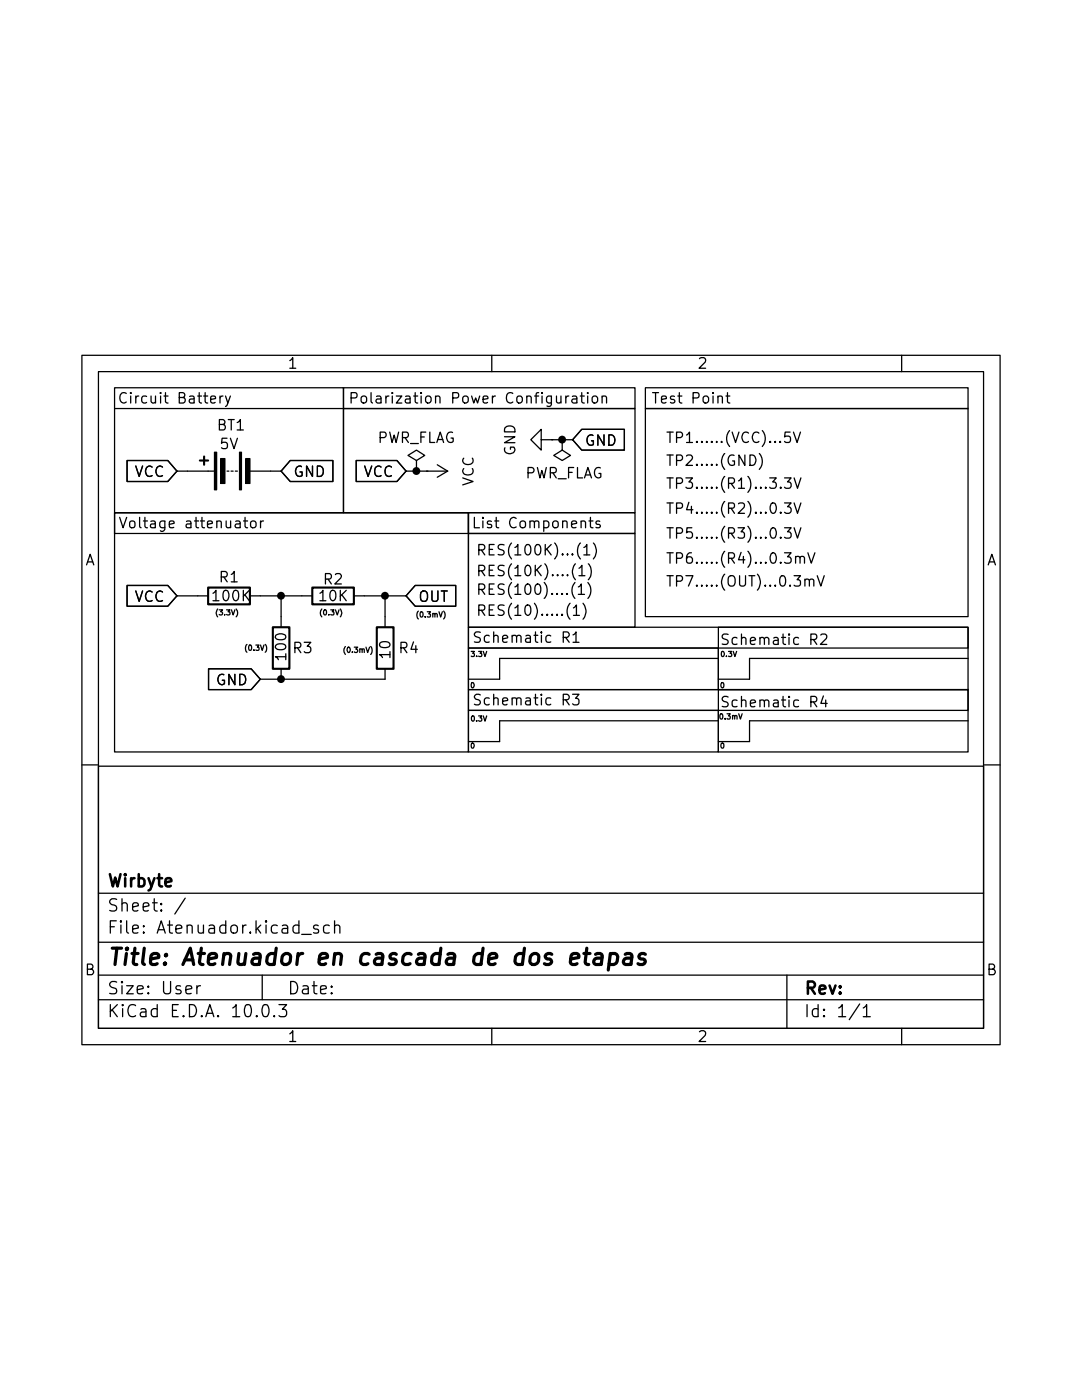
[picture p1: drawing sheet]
(kicad_sch
 (version 20260306)
 (generator "eeschema")
 (generator_version "10.0")
 (paper "User" 132.0038 104.14)
 (title_block
  (title "Atenuador en cascada de dos etapas")
  (company "Wirbyte"))
 (lib_symbols
  (symbol "Device:Battery"
   (pin_numbers (hide yes))
   (pin_names
    (offset 0) (hide yes)) (exclude_from_sim no) (in_bom yes) (on_board yes)
   (in_pos_files yes)
   (duplicate_pin_numbers_are_jumpers no)
   (property "Reference" "BT" (at 2.54 2.54 0) (show_name no) (do_not_autoplace no) (effects (font (size 1.27 1.27)) (justify left)))
   (property "Value" "Battery" (at 2.54 0 0) (show_name no) (do_not_autoplace no) (effects (font (size 1.27 1.27)) (justify left)))
   (property "Footprint" "" (at 0 1.524 90) (show_name no) (do_not_autoplace no) (hide yes) (effects (font (size 1.27 1.27))))
   (property "Datasheet" "" (at 0 1.524 90) (show_name no) (do_not_autoplace no) (hide yes) (effects (font (size 1.27 1.27))))
   (property "Description" "Multiple-cell battery" (at 0 0 0) (show_name no) (do_not_autoplace no) (hide yes) (effects (font (size 1.27 1.27))))
   (property "Sim.Device" "V" (at 0 0 0) (show_name no) (do_not_autoplace no) (hide yes) (effects (font (size 1.27 1.27))))
   (property "Sim.Type" "DC" (at 0 0 0) (show_name no) (do_not_autoplace no) (hide yes) (effects (font (size 1.27 1.27))))
   (property "Sim.Pins" "1=+ 2=-" (at 0 0 0) (show_name no) (do_not_autoplace no) (hide yes) (effects (font (size 1.27 1.27))))
   (symbol "Battery_0_1"
    (rectangle (start -2.286 1.778) (end 2.286 1.524) (stroke (width 0) (type default)) (fill (type outline)))
    (rectangle (start -2.286 -1.27) (end 2.286 -1.524) (stroke (width 0) (type default)) (fill (type outline)))
    (rectangle (start -1.524 1.016) (end 1.524 0.508) (stroke (width 0) (type default)) (fill (type outline)))
    (rectangle (start -1.524 -2.032) (end 1.524 -2.54) (stroke (width 0) (type default)) (fill (type outline)))
    (polyline (pts (xy 0 1.778) (xy 0 2.54)) (stroke (width 0) (type default)) (fill (type none)))
    (polyline (pts (xy 0 0) (xy 0 0.254)) (stroke (width 0) (type default)) (fill (type none)))
    (polyline (pts (xy 0 -0.508) (xy 0 -0.254)) (stroke (width 0) (type default)) (fill (type none)))
    (polyline (pts (xy 0 -1.016) (xy 0 -0.762)) (stroke (width 0) (type default)) (fill (type none)))
    (polyline (pts (xy 0.762 3.048) (xy 1.778 3.048)) (stroke (width 0.254) (type default)) (fill (type none)))
    (polyline (pts (xy 1.27 3.556) (xy 1.27 2.54)) (stroke (width 0.254) (type default)) (fill (type none))))
   (symbol "Battery_1_1"
    (pin passive line (at 0 5.08 270) (length 2.54) (name "+" (effects (font (size 1.27 1.27)))) (number "1" (effects (font (size 1.27 1.27)))))
    (pin passive line (at 0 -5.08 90) (length 2.54) (name "-" (effects (font (size 1.27 1.27)))) (number "2" (effects (font (size 1.27 1.27))))))
   (embedded_fonts no))
  (symbol "Device:R"
   (pin_numbers (hide yes))
   (pin_names
    (offset 0)) (exclude_from_sim no) (in_bom yes) (on_board yes)
   (in_pos_files yes)
   (duplicate_pin_numbers_are_jumpers no)
   (property "Reference" "R" (at 2.032 0 90) (show_name no) (do_not_autoplace no) (effects (font (size 1.27 1.27))))
   (property "Value" "R" (at 0 0 90) (show_name no) (do_not_autoplace no) (effects (font (size 1.27 1.27))))
   (property "Footprint" "" (at -1.778 0 90) (show_name no) (do_not_autoplace no) (hide yes) (effects (font (size 1.27 1.27))))
   (property "Datasheet" "" (at 0 0 0) (show_name no) (do_not_autoplace no) (hide yes) (effects (font (size 1.27 1.27))))
   (property "Description" "Resistor" (at 0 0 0) (show_name no) (do_not_autoplace no) (hide yes) (effects (font (size 1.27 1.27))))
   (symbol "R_0_1"
    (rectangle (start -1.016 -2.54) (end 1.016 2.54) (stroke (width 0.254) (type default)) (fill (type none))))
   (symbol "R_1_1"
    (pin passive line (at 0 3.81 270) (length 1.27) (name "" (effects (font (size 1.27 1.27)))) (number "1" (effects (font (size 1.27 1.27)))))
    (pin passive line (at 0 -3.81 90) (length 1.27) (name "" (effects (font (size 1.27 1.27)))) (number "2" (effects (font (size 1.27 1.27))))))
   (embedded_fonts no))
  (symbol "power:GND"
   (power global)
   (pin_numbers (hide yes))
   (pin_names
    (offset 0) (hide yes)) (exclude_from_sim no) (in_bom yes) (on_board yes)
   (in_pos_files yes)
   (duplicate_pin_numbers_are_jumpers no)
   (property "Reference" "#PWR" (at 0 -6.35 0) (show_name no) (do_not_autoplace no) (hide yes) (effects (font (size 1.27 1.27))))
   (property "Value" "GND" (at 0 -3.81 0) (show_name no) (do_not_autoplace no) (effects (font (size 1.27 1.27))))
   (property "Footprint" "" (at 0 0 0) (show_name no) (do_not_autoplace no) (hide yes) (effects (font (size 1.27 1.27))))
   (property "Datasheet" "" (at 0 0 0) (show_name no) (do_not_autoplace no) (hide yes) (effects (font (size 1.27 1.27))))
   (property "Description" "Power symbol creates a global label with name \"GND\" , ground" (at 0 0 0) (show_name no) (do_not_autoplace no) (hide yes) (effects (font (size 1.27 1.27))))
   (symbol "GND_0_1"
    (polyline (pts (xy 0 0) (xy 0 -1.27) (xy 1.27 -1.27) (xy 0 -2.54) (xy -1.27 -1.27) (xy 0 -1.27)) (stroke (width 0) (type default)) (fill (type none))))
   (symbol "GND_1_1"
    (pin power_in line (at 0 0 270) (length 0) (name "" (effects (font (size 1.27 1.27)))) (number "1" (effects (font (size 1.27 1.27))))))
   (embedded_fonts no))
  (symbol "power:PWR_FLAG"
   (power global)
   (pin_numbers (hide yes))
   (pin_names
    (offset 0) (hide yes)) (exclude_from_sim no) (in_bom yes) (on_board yes)
   (in_pos_files yes)
   (duplicate_pin_numbers_are_jumpers no)
   (property "Reference" "#FLG" (at 0 1.905 0) (show_name no) (do_not_autoplace no) (hide yes) (effects (font (size 1.27 1.27))))
   (property "Value" "PWR_FLAG" (at 0 3.81 0) (show_name no) (do_not_autoplace no) (effects (font (size 1.27 1.27))))
   (property "Footprint" "" (at 0 0 0) (show_name no) (do_not_autoplace no) (hide yes) (effects (font (size 1.27 1.27))))
   (property "Datasheet" "" (at 0 0 0) (show_name no) (do_not_autoplace no) (hide yes) (effects (font (size 1.27 1.27))))
   (property "Description" "Special symbol for telling ERC where power comes from" (at 0 0 0) (show_name no) (do_not_autoplace no) (hide yes) (effects (font (size 1.27 1.27))))
   (symbol "PWR_FLAG_0_0"
    (pin power_out line (at 0 0 90) (length 0) (name "" (effects (font (size 1.27 1.27)))) (number "1" (effects (font (size 1.27 1.27))))))
   (symbol "PWR_FLAG_0_1"
    (polyline (pts (xy 0 0) (xy 0 1.27) (xy -1.016 1.905) (xy 0 2.54) (xy 1.016 1.905) (xy 0 1.27)) (stroke (width 0) (type default)) (fill (type none))))
   (embedded_fonts no))
  (symbol "power:VCC"
   (power global)
   (pin_numbers (hide yes))
   (pin_names
    (offset 0) (hide yes)) (exclude_from_sim no) (in_bom yes) (on_board yes)
   (in_pos_files yes)
   (duplicate_pin_numbers_are_jumpers no)
   (property "Reference" "#PWR" (at 0 -3.81 0) (show_name no) (do_not_autoplace no) (hide yes) (effects (font (size 1.27 1.27))))
   (property "Value" "VCC" (at 0 3.556 0) (show_name no) (do_not_autoplace no) (effects (font (size 1.27 1.27))))
   (property "Footprint" "" (at 0 0 0) (show_name no) (do_not_autoplace no) (hide yes) (effects (font (size 1.27 1.27))))
   (property "Datasheet" "" (at 0 0 0) (show_name no) (do_not_autoplace no) (hide yes) (effects (font (size 1.27 1.27))))
   (property "Description" "Power symbol creates a global label with name \"VCC\"" (at 0 0 0) (show_name no) (do_not_autoplace no) (hide yes) (effects (font (size 1.27 1.27))))
   (symbol "VCC_0_1"
    (polyline (pts (xy -0.762 1.27) (xy 0 2.54)) (stroke (width 0) (type default)) (fill (type none)))
    (polyline (pts (xy 0 2.54) (xy 0.762 1.27)) (stroke (width 0) (type default)) (fill (type none)))
    (polyline (pts (xy 0 0) (xy 0 2.54)) (stroke (width 0) (type default)) (fill (type none))))
   (symbol "VCC_1_1"
    (pin power_in line (at 0 0 90) (length 0) (name "" (effects (font (size 1.27 1.27)))) (number "1" (effects (font (size 1.27 1.27))))))
   (embedded_fonts no)))
 (rectangle
  (start 13.97 29.21)
  (end 57.15 58.42)
  (stroke (width 0) (type default))
  (fill (type none)))
 (rectangle
  (start 41.91 13.97)
  (end 77.47 16.51)
  (stroke (width 0) (type default))
  (fill (type none)))
 (rectangle
  (start 87.63 43.18)
  (end 118.11 50.8)
  (stroke (width 0) (type default))
  (fill (type none)))
 (rectangle
  (start 41.91 16.51)
  (end 77.47 29.21)
  (stroke (width 0) (type default))
  (fill (type none)))
 (rectangle
  (start 57.15 43.18)
  (end 118.11 45.72)
  (stroke (width 0) (type default))
  (fill (type none)))
 (rectangle
  (start 57.15 45.72)
  (end 87.63 50.8)
  (stroke (width 0) (type default))
  (fill (type none)))
 (rectangle
  (start 57.15 29.21)
  (end 77.47 31.75)
  (stroke (width 0) (type default))
  (fill (type none)))
 (rectangle
  (start 87.63 50.8)
  (end 118.11 58.42)
  (stroke (width 0) (type default))
  (fill (type none)))
 (rectangle
  (start 78.74 16.51)
  (end 118.11 41.91)
  (stroke (width 0) (type default))
  (fill (type none)))
 (rectangle
  (start 78.74 13.97)
  (end 118.11 16.51)
  (stroke (width 0) (type default))
  (fill (type none)))
 (rectangle
  (start 57.15 50.8)
  (end 118.11 53.34)
  (stroke (width 0) (type default))
  (fill (type none)))
 (rectangle
  (start 13.97 29.21)
  (end 57.15 31.75)
  (stroke (width 0) (type default))
  (fill (type none)))
 (rectangle
  (start 57.15 31.75)
  (end 77.47 43.18)
  (stroke (width 0) (type default))
  (fill (type none)))
 (rectangle
  (start 13.97 13.97)
  (end 41.91 29.21)
  (stroke (width 0) (type default))
  (fill (type none)))
 (rectangle
  (start 57.15 53.34)
  (end 87.63 58.42)
  (stroke (width 0) (type default))
  (fill (type none)))
 (text "(0.3mV)"
  (exclude_from_sim no)
  (at 52.578 41.91 0)
  (effects (font (size 0.635 0.635) (color 255 126 4 1))))
 (text "RES(10K)....(1)"
  (exclude_from_sim no)
  (at 65.278 36.576 0)
  (effects (font (size 1.27 1.27))))
 (text "0"
  (exclude_from_sim no)
  (at 57.658 50.546 0)
  (effects (font (size 0.635 0.635) (color 255 126 4 1))))
 (text "Schematic R3"
  (exclude_from_sim no)
  (at 64.262 52.324 0)
  (effects (font (size 1.27 1.27))))
 (text "RES(100K)...(1)"
  (exclude_from_sim no)
  (at 65.5803 34.036 0)
  (effects (font (size 1.27 1.27))))
 (text "TP2.....(GND)"
  (exclude_from_sim no)
  (at 87.2853 23.114 0)
  (effects (font (size 1.27 1.27))))
 (text "0.3V"
  (exclude_from_sim no)
  (at 88.9 46.736 0)
  (effects (font (size 0.635 0.635) (color 255 126 4 1))))
 (text "0"
  (exclude_from_sim no)
  (at 88.138 50.546 0)
  (effects (font (size 0.635 0.635) (color 255 126 4 1))))
 (text "TP5.....(R3)...0.3V"
  (exclude_from_sim no)
  (at 89.5532 32.004 0)
  (effects (font (size 1.27 1.27))))
 (text "TP7.....(OUT)...0.3mV"
  (exclude_from_sim no)
  (at 90.9744 37.846 0)
  (effects (font (size 1.27 1.27))))
 (text "3.3V"
  (exclude_from_sim no)
  (at 58.42 46.736 0)
  (effects (font (size 0.635 0.635) (color 255 126 4 1))))
 (text "RES(100)....(1)"
  (exclude_from_sim no)
  (at 65.2477 38.862 0)
  (effects (font (size 1.27 1.27))))
 (text "TP6.....(R4)...0.3mV"
  (exclude_from_sim no)
  (at 90.3998 35.052 0)
  (effects (font (size 1.27 1.27))))
 (text "Schematic R2"
  (exclude_from_sim no)
  (at 94.488 44.958 0)
  (effects (font (size 1.27 1.27))))
 (text "(0.3V)"
  (exclude_from_sim no)
  (at 40.386 41.656 0)
  (effects (font (size 0.635 0.635) (color 255 126 4 1))))
 (text "Test Point"
  (exclude_from_sim no)
  (at 84.328 15.494 0)
  (effects (font (size 1.27 1.27))))
 (text "0"
  (exclude_from_sim no)
  (at 57.658 57.912 0)
  (effects (font (size 0.635 0.635) (color 255 126 4 1))))
 (text "Polarization Power Configuration"
  (exclude_from_sim no)
  (at 58.42 15.494 0)
  (effects (font (size 1.27 1.27))))
 (text "(3.3V)"
  (exclude_from_sim no)
  (at 27.686 41.656 0)
  (effects (font (size 0.635 0.635) (color 255 126 4 1))))
 (text "TP3.....(R1)...3.3V"
  (exclude_from_sim no)
  (at 89.5532 25.908 0)
  (effects (font (size 1.27 1.27))))
 (text "0.3mV"
  (exclude_from_sim no)
  (at 89.154 54.356 0)
  (effects (font (size 0.635 0.635) (color 255 126 4 1))))
 (text "(0.3mV)"
  (exclude_from_sim no)
  (at 43.688 46.228 0)
  (effects (font (size 0.635 0.635) (color 255 126 4 1))))
 (text "Voltage attenuator"
  (exclude_from_sim no)
  (at 23.368 30.734 0)
  (effects (font (size 1.27 1.27))))
 (text "0.3V"
  (exclude_from_sim no)
  (at 58.42 54.61 0)
  (effects (font (size 0.635 0.635) (color 255 126 4 1))))
 (text "(0.3V)"
  (exclude_from_sim no)
  (at 31.242 45.974 0)
  (effects (font (size 0.635 0.635) (color 255 126 4 1))))
 (text "Schematic R4"
  (exclude_from_sim no)
  (at 94.488 52.578 0)
  (effects (font (size 1.27 1.27))))
 (text "List Components"
  (exclude_from_sim no)
  (at 65.532 30.734 0)
  (effects (font (size 1.27 1.27))))
 (text "RES(10).....(1)"
  (exclude_from_sim no)
  (at 64.9454 41.402 0)
  (effects (font (size 1.27 1.27))))
 (text "Circuit Battery"
  (exclude_from_sim no)
  (at 21.336 15.494 0)
  (effects (font (size 1.27 1.27))))
 (text "TP1......(VCC)...5V"
  (exclude_from_sim no)
  (at 89.523 20.32 0)
  (effects (font (size 1.27 1.27))))
 (text "Schematic R1"
  (exclude_from_sim no)
  (at 64.262 44.704 0)
  (effects (font (size 1.27 1.27))))
 (text "TP4.....(R2)...0.3V"
  (exclude_from_sim no)
  (at 89.5532 28.956 0)
  (effects (font (size 1.27 1.27))))
 (text "0"
  (exclude_from_sim no)
  (at 88.138 57.912 0)
  (effects (font (size 0.635 0.635) (color 255 126 4 1))))
 (junction
  (at 34.29 39.37)
  (diameter 0)
  (color 0 0 0 0))
 (junction
  (at 68.58 20.32)
  (diameter 0)
  (color 0 0 0 0))
 (junction
  (at 46.99 39.37)
  (diameter 0)
  (color 0 0 0 0))
 (junction
  (at 50.8 24.13)
  (diameter 0)
  (color 0 0 0 0))
 (junction
  (at 34.29 49.53)
  (diameter 0)
  (color 0 0 0 0))
 (polyline
  (pts (xy 91.44 57.15) (xy 91.44 54.61))
  (stroke (width 0) (type default)))
 (wire
  (pts (xy 46.99 39.37) (xy 49.53 39.37))
  (stroke (width 0) (type default)))
 (polyline
  (pts (xy 91.44 46.99) (xy 118.11 46.99))
  (stroke (width 0) (type default)))
 (polyline
  (pts (xy 13.97 16.51) (xy 41.91 16.51))
  (stroke (width 0) (type default)))
 (wire
  (pts (xy 33.02 24.13) (xy 34.29 24.13))
  (stroke (width 0) (type default)))
 (wire
  (pts (xy 50.8 24.13) (xy 49.53 24.13))
  (stroke (width 0) (type default)))
 (wire
  (pts (xy 21.59 24.13) (xy 22.86 24.13))
  (stroke (width 0) (type default)))
 (polyline
  (pts (xy 60.96 54.61) (xy 87.63 54.61))
  (stroke (width 0) (type default)))
 (polyline
  (pts (xy 91.44 49.53) (xy 91.44 46.99))
  (stroke (width 0) (type default)))
 (wire
  (pts (xy 52.07 24.13) (xy 50.8 24.13))
  (stroke (width 0) (type default)))
 (polyline
  (pts (xy 60.96 46.99) (xy 87.63 46.99))
  (stroke (width 0) (type default)))
 (polyline
  (pts (xy 87.63 49.53) (xy 91.44 49.53))
  (stroke (width 0) (type default)))
 (wire
  (pts (xy 46.99 39.37) (xy 46.99 41.91))
  (stroke (width 0) (type default)))
 (polyline
  (pts (xy 57.15 57.15) (xy 60.96 57.15))
  (stroke (width 0) (type default)))
 (wire
  (pts (xy 68.58 20.32) (xy 67.31 20.32))
  (stroke (width 0) (type default)))
 (wire
  (pts (xy 21.59 39.37) (xy 24.13 39.37))
  (stroke (width 0) (type default)))
 (wire
  (pts (xy 31.75 39.37) (xy 34.29 39.37))
  (stroke (width 0) (type default)))
 (polyline
  (pts (xy 91.44 54.61) (xy 118.11 54.61))
  (stroke (width 0) (type default)))
 (wire
  (pts (xy 69.85 20.32) (xy 68.58 20.32))
  (stroke (width 0) (type default)))
 (wire
  (pts (xy 34.29 39.37) (xy 34.29 41.91))
  (stroke (width 0) (type default)))
 (wire
  (pts (xy 34.29 39.37) (xy 36.83 39.37))
  (stroke (width 0) (type default)))
 (polyline
  (pts (xy 87.63 57.15) (xy 91.44 57.15))
  (stroke (width 0) (type default)))
 (polyline
  (pts (xy 60.96 57.15) (xy 60.96 54.61))
  (stroke (width 0) (type default)))
 (polyline
  (pts (xy 57.15 49.53) (xy 60.96 49.53))
  (stroke (width 0) (type default)))
 (wire
  (pts (xy 44.45 39.37) (xy 46.99 39.37))
  (stroke (width 0) (type default)))
 (wire
  (pts (xy 31.75 49.53) (xy 34.29 49.53))
  (stroke (width 0) (type default)))
 (polyline
  (pts (xy 60.96 49.53) (xy 60.96 46.99))
  (stroke (width 0) (type default)))
 (wire
  (pts (xy 34.29 49.53) (xy 46.99 49.53))
  (stroke (width 0) (type default)))
 (global_label "VCC"
  (shape input)
  (at 49.53 24.13 180)
  (fields_autoplaced yes)
  (effects (font (size 1.27 1.27) (color 255 0 7 1)) (justify right))
  (property "Intersheetrefs" "${INTERSHEET_REFS}" (at 42.9162 24.13 0) (hide yes) (show_name no) (do_not_autoplace no) (effects (font (size 1.27 1.27)) (justify right))))
 (global_label "VCC"
  (shape input)
  (at 21.59 39.37 180)
  (fields_autoplaced yes)
  (effects (font (size 1.27 1.27) (color 255 0 7 1)) (justify right))
  (property "Intersheetrefs" "${INTERSHEET_REFS}" (at 14.9762 39.37 0) (hide yes) (show_name no) (do_not_autoplace no) (effects (font (size 1.27 1.27)) (justify right))))
 (global_label "GND"
  (shape input)
  (at 31.75 49.53 180)
  (fields_autoplaced yes)
  (effects (font (size 1.27 1.27)) (justify right))
  (property "Intersheetrefs" "${INTERSHEET_REFS}" (at 24.8943 49.53 0) (hide yes) (show_name no) (do_not_autoplace no) (effects (font (size 1.27 1.27)) (justify right))))
 (global_label "GND"
  (shape input)
  (at 34.29 24.13 0)
  (fields_autoplaced yes)
  (effects (font (size 1.27 1.27)) (justify left))
  (property "Intersheetrefs" "${INTERSHEET_REFS}" (at 41.1457 24.13 0) (hide yes) (show_name no) (do_not_autoplace no) (effects (font (size 1.27 1.27)) (justify left))))
 (global_label "GND"
  (shape input)
  (at 69.85 20.32 0)
  (fields_autoplaced yes)
  (effects (font (size 1.27 1.27)) (justify left))
  (property "Intersheetrefs" "${INTERSHEET_REFS}" (at 76.7057 20.32 0) (hide yes) (show_name no) (do_not_autoplace no) (effects (font (size 1.27 1.27)) (justify left))))
 (global_label "VCC"
  (shape input)
  (at 21.59 24.13 180)
  (fields_autoplaced yes)
  (effects (font (size 1.27 1.27) (color 255 0 7 1)) (justify right))
  (property "Intersheetrefs" "${INTERSHEET_REFS}" (at 14.9762 24.13 0) (hide yes) (show_name no) (do_not_autoplace no) (effects (font (size 1.27 1.27)) (justify right))))
 (global_label "OUT"
  (shape input)
  (at 49.53 39.37 0)
  (fields_autoplaced yes)
  (effects (font (size 1.27 1.27) (color 255 0 244 1)) (justify left))
  (property "Intersheetrefs" "${INTERSHEET_REFS}" (at 56.1438 39.37 0) (hide yes) (show_name no) (do_not_autoplace no) (effects (font (size 1.27 1.27)) (justify left))))
 (symbol
  (lib_id "power:GND")
  (at 67.31 20.32 270)
  (unit 1)
  (body_style 1)
  (exclude_from_sim no)
  (in_bom yes)
  (on_board yes)
  (in_pos_files yes)
  (dnp no)
  (fields_autoplaced yes)
  (property "Reference" "#PWR02" (at 60.96 20.32 0) (hide yes) (show_name no) (do_not_autoplace no) (effects (font (size 1.27 1.27))))
  (property "Value" "GND" (at 62.23 20.32 0) (show_name no) (do_not_autoplace no) (effects (font (size 1.27 1.27))))
  (property "Footprint" "" (at 67.31 20.32 0) (hide yes) (show_name no) (do_not_autoplace no) (effects (font (size 1.27 1.27))))
  (property "Datasheet" "" (at 67.31 20.32 0) (hide yes) (show_name no) (do_not_autoplace no) (effects (font (size 1.27 1.27))))
  (property "Description" "Power symbol creates a global label with name \"GND\" , ground" (at 67.31 20.32 0) (hide yes) (show_name no) (do_not_autoplace no) (effects (font (size 1.27 1.27))))
  (pin "1"))
 (symbol
  (lib_id "Device:R")
  (at 46.99 45.72 0)
  (unit 1)
  (body_style 1)
  (exclude_from_sim no)
  (in_bom yes)
  (on_board yes)
  (in_pos_files yes)
  (dnp no)
  (property "Reference" "R4" (at 48.514 45.72 0) (show_name no) (do_not_autoplace no) (effects (font (size 1.27 1.27)) (justify left)))
  (property "Value" "10" (at 46.99 47.244 90) (show_name no) (do_not_autoplace no) (effects (font (size 1.27 1.27)) (justify left)))
  (property "Footprint" "Resistor_THT:R_Axial_DIN0204_L3.6mm_D1.6mm_P5.08mm_Horizontal" (at 45.212 45.72 90) (hide yes) (show_name no) (do_not_autoplace no) (effects (font (size 1.27 1.27))))
  (property "Datasheet" "" (at 46.99 45.72 0) (hide yes) (show_name no) (do_not_autoplace no) (effects (font (size 1.27 1.27))))
  (property "Description" "Resistor" (at 46.99 45.72 0) (hide yes) (show_name no) (do_not_autoplace no) (effects (font (size 1.27 1.27))))
  (pin "2")
  (pin "1"))
 (symbol
  (lib_id "power:PWR_FLAG")
  (at 68.58 20.32 180)
  (unit 1)
  (body_style 1)
  (exclude_from_sim no)
  (in_bom yes)
  (on_board yes)
  (in_pos_files yes)
  (dnp no)
  (property "Reference" "#FLG02" (at 68.58 22.225 0) (hide yes) (show_name no) (do_not_autoplace no) (effects (font (size 1.27 1.27))))
  (property "Value" "PWR_FLAG" (at 73.66 24.384 0) (show_name no) (do_not_autoplace no) (effects (font (size 1.27 1.27)) (justify left)))
  (property "Footprint" "" (at 68.58 20.32 0) (hide yes) (show_name no) (do_not_autoplace no) (effects (font (size 1.27 1.27))))
  (property "Datasheet" "" (at 68.58 20.32 0) (hide yes) (show_name no) (do_not_autoplace no) (effects (font (size 1.27 1.27))))
  (property "Description" "Special symbol for telling ERC where power comes from" (at 68.58 20.32 0) (hide yes) (show_name no) (do_not_autoplace no) (effects (font (size 1.27 1.27))))
  (pin "1"))
 (symbol
  (lib_id "Device:R")
  (at 27.94 39.37 90)
  (unit 1)
  (body_style 1)
  (exclude_from_sim no)
  (in_bom yes)
  (on_board yes)
  (in_pos_files yes)
  (dnp no)
  (property "Reference" "R1" (at 27.94 37.084 90) (show_name no) (do_not_autoplace no) (effects (font (size 1.27 1.27))))
  (property "Value" "100K" (at 28.194 39.37 90) (show_name no) (do_not_autoplace no) (effects (font (size 1.27 1.27))))
  (property "Footprint" "Resistor_THT:R_Axial_DIN0204_L3.6mm_D1.6mm_P5.08mm_Horizontal" (at 27.94 41.148 90) (hide yes) (show_name no) (do_not_autoplace no) (effects (font (size 1.27 1.27))))
  (property "Datasheet" "" (at 27.94 39.37 0) (hide yes) (show_name no) (do_not_autoplace no) (effects (font (size 1.27 1.27))))
  (property "Description" "Resistor" (at 27.94 39.37 0) (hide yes) (show_name no) (do_not_autoplace no) (effects (font (size 1.27 1.27))))
  (pin "2")
  (pin "1"))
 (symbol
  (lib_id "power:PWR_FLAG")
  (at 50.8 24.13 0)
  (unit 1)
  (body_style 1)
  (exclude_from_sim no)
  (in_bom yes)
  (on_board yes)
  (in_pos_files yes)
  (dnp no)
  (property "Reference" "#FLG01" (at 50.8 22.225 0) (hide yes) (show_name no) (do_not_autoplace no) (effects (font (size 1.27 1.27))))
  (property "Value" "PWR_FLAG" (at 45.974 20.066 0) (show_name no) (do_not_autoplace no) (effects (font (size 1.27 1.27)) (justify left)))
  (property "Footprint" "" (at 50.8 24.13 0) (hide yes) (show_name no) (do_not_autoplace no) (effects (font (size 1.27 1.27))))
  (property "Datasheet" "" (at 50.8 24.13 0) (hide yes) (show_name no) (do_not_autoplace no) (effects (font (size 1.27 1.27))))
  (property "Description" "Special symbol for telling ERC where power comes from" (at 50.8 24.13 0) (hide yes) (show_name no) (do_not_autoplace no) (effects (font (size 1.27 1.27))))
  (pin "1"))
 (symbol
  (lib_id "Device:R")
  (at 34.29 45.72 0)
  (unit 1)
  (body_style 1)
  (exclude_from_sim no)
  (in_bom yes)
  (on_board yes)
  (in_pos_files yes)
  (dnp no)
  (property "Reference" "R3" (at 35.56 45.72 0) (show_name no) (do_not_autoplace no) (effects (font (size 1.27 1.27)) (justify left)))
  (property "Value" "100" (at 34.29 47.498 90) (show_name no) (do_not_autoplace no) (effects (font (size 1.27 1.27)) (justify left)))
  (property "Footprint" "Resistor_THT:R_Axial_DIN0204_L3.6mm_D1.6mm_P5.08mm_Horizontal" (at 32.512 45.72 90) (hide yes) (show_name no) (do_not_autoplace no) (effects (font (size 1.27 1.27))))
  (property "Datasheet" "" (at 34.29 45.72 0) (hide yes) (show_name no) (do_not_autoplace no) (effects (font (size 1.27 1.27))))
  (property "Description" "Resistor" (at 34.29 45.72 0) (hide yes) (show_name no) (do_not_autoplace no) (effects (font (size 1.27 1.27))))
  (pin "2")
  (pin "1"))
 (symbol
  (lib_id "Device:Battery")
  (at 27.94 24.13 90)
  (unit 1)
  (body_style 1)
  (exclude_from_sim no)
  (in_bom yes)
  (on_board yes)
  (in_pos_files yes)
  (dnp no)
  (property "Reference" "BT1" (at 28.194 18.542 90) (show_name no) (do_not_autoplace no) (effects (font (size 1.27 1.27))))
  (property "Value" "5V" (at 27.94 20.828 90) (show_name no) (do_not_autoplace no) (effects (font (size 1.27 1.27))))
  (property "Footprint" "" (at 26.416 24.13 90) (hide yes) (show_name no) (do_not_autoplace no) (effects (font (size 1.27 1.27))))
  (property "Datasheet" "" (at 26.416 24.13 90) (hide yes) (show_name no) (do_not_autoplace no) (effects (font (size 1.27 1.27))))
  (property "Description" "Multiple-cell battery" (at 27.94 24.13 0) (hide yes) (show_name no) (do_not_autoplace no) (effects (font (size 1.27 1.27))))
  (property "Sim.Device" "V" (at 27.94 24.13 0) (hide yes) (show_name no) (do_not_autoplace no) (effects (font (size 1.27 1.27))))
  (property "Sim.Type" "DC" (at 27.94 24.13 0) (hide yes) (show_name no) (do_not_autoplace no) (effects (font (size 1.27 1.27))))
  (property "Sim.Pins" "1=+ 2=-" (at 27.94 24.13 0) (hide yes) (show_name no) (do_not_autoplace no) (effects (font (size 1.27 1.27))))
  (pin "1")
  (pin "2"))
 (symbol
  (lib_id "Device:R")
  (at 40.64 39.37 90)
  (unit 1)
  (body_style 1)
  (exclude_from_sim no)
  (in_bom yes)
  (on_board yes)
  (in_pos_files yes)
  (dnp no)
  (property "Reference" "R2" (at 40.64 37.338 90) (show_name no) (do_not_autoplace no) (effects (font (size 1.27 1.27))))
  (property "Value" "10K" (at 40.64 39.37 90) (show_name no) (do_not_autoplace no) (effects (font (size 1.27 1.27))))
  (property "Footprint" "Resistor_THT:R_Axial_DIN0204_L3.6mm_D1.6mm_P5.08mm_Horizontal" (at 40.64 41.148 90) (hide yes) (show_name no) (do_not_autoplace no) (effects (font (size 1.27 1.27))))
  (property "Datasheet" "" (at 40.64 39.37 0) (hide yes) (show_name no) (do_not_autoplace no) (effects (font (size 1.27 1.27))))
  (property "Description" "Resistor" (at 40.64 39.37 0) (hide yes) (show_name no) (do_not_autoplace no) (effects (font (size 1.27 1.27))))
  (pin "2")
  (pin "1"))
 (symbol
  (lib_id "power:VCC")
  (at 52.07 24.13 270)
  (unit 1)
  (body_style 1)
  (exclude_from_sim no)
  (in_bom yes)
  (on_board yes)
  (in_pos_files yes)
  (dnp no)
  (fields_autoplaced yes)
  (property "Reference" "#PWR01" (at 48.26 24.13 0) (hide yes) (show_name no) (do_not_autoplace no) (effects (font (size 1.27 1.27))))
  (property "Value" "VCC" (at 57.15 24.13 0) (show_name no) (do_not_autoplace no) (effects (font (size 1.27 1.27))))
  (property "Footprint" "" (at 52.07 24.13 0) (hide yes) (show_name no) (do_not_autoplace no) (effects (font (size 1.27 1.27))))
  (property "Datasheet" "" (at 52.07 24.13 0) (hide yes) (show_name no) (do_not_autoplace no) (effects (font (size 1.27 1.27))))
  (property "Description" "Power symbol creates a global label with name \"VCC\"" (at 52.07 24.13 0) (hide yes) (show_name no) (do_not_autoplace no) (effects (font (size 1.27 1.27))))
  (pin "1"))
 (sheet_instances
  (path ""
   (page "1")))
 (embedded_fonts no))
